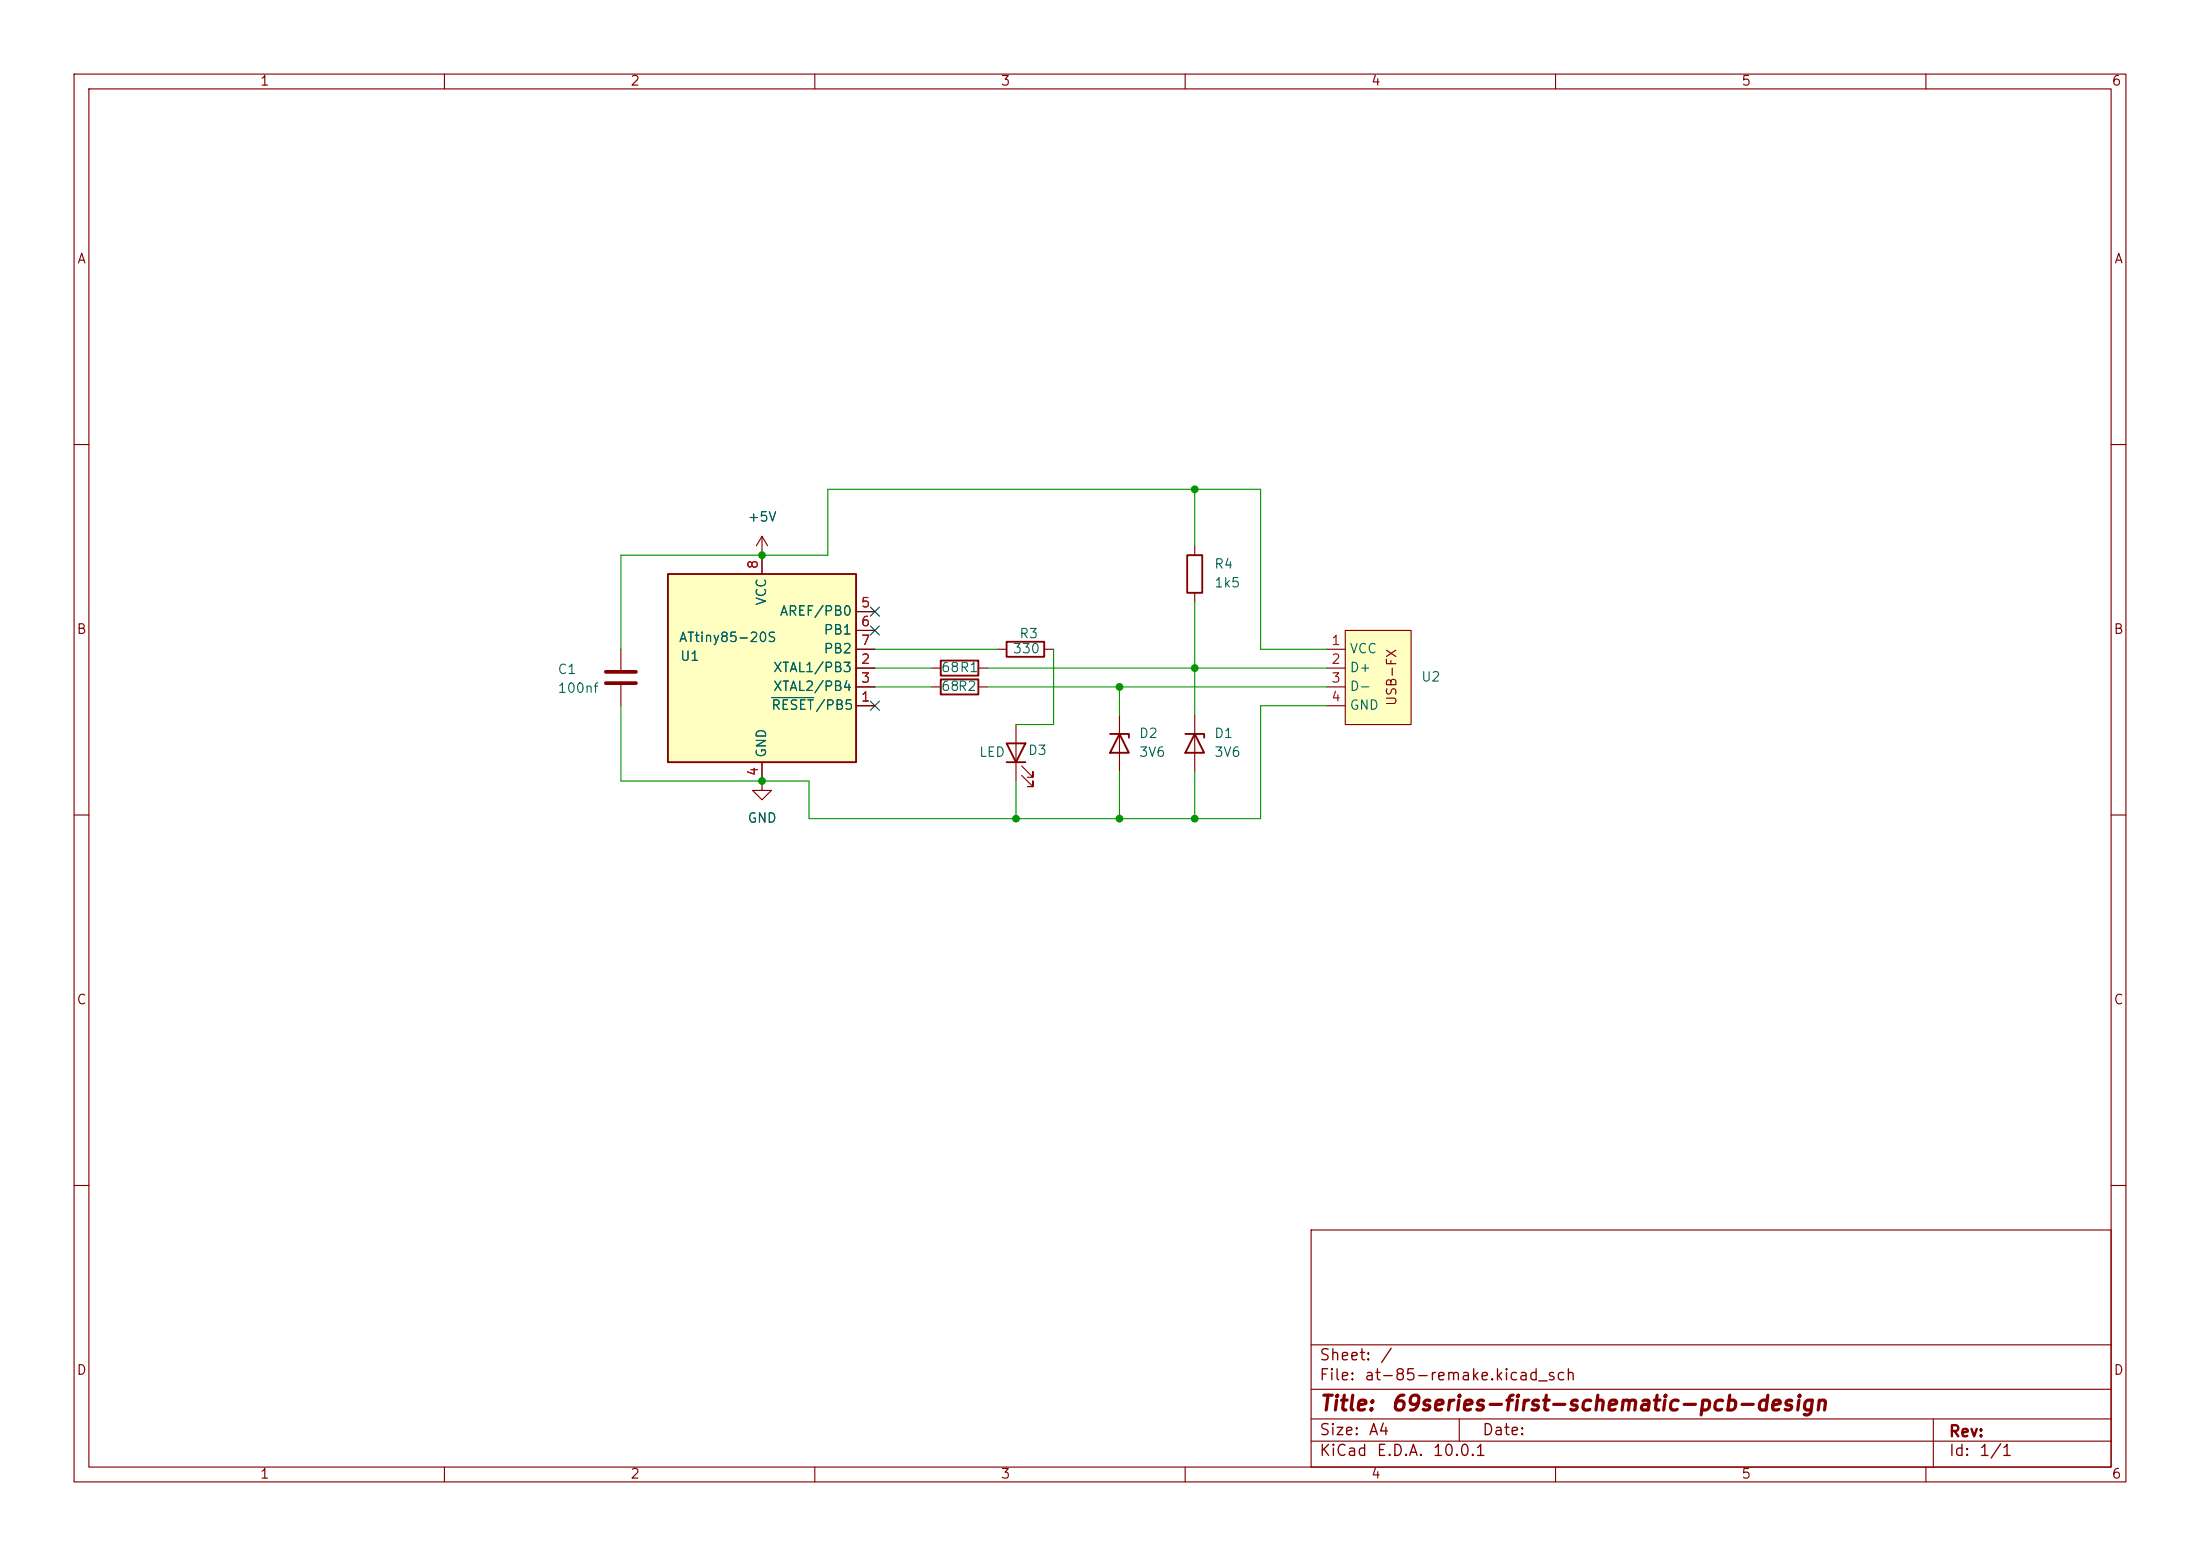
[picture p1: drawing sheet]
(kicad_sch
 (version 20260306)
 (generator "eeschema")
 (generator_version "10.0")
 (paper "A4")
 (title_block
  (title "69series-first-schematic-pcb-design"))
 (lib_symbols
  (symbol "69S:PCB-USB" (exclude_from_sim no) (in_bom yes) (on_board yes)
   (in_pos_files yes)
   (duplicate_pin_numbers_are_jumpers no)
   (property "Reference" "U" (at 0 0 0) (show_name no) (do_not_autoplace no) (effects (font (size 1.27 1.27))))
   (property "Value" "" (at 0 0 0) (show_name no) (do_not_autoplace no) (effects (font (size 1.27 1.27))))
   (property "Footprint" "" (at 0 0 0) (show_name no) (do_not_autoplace no) (hide yes) (effects (font (size 1.27 1.27))))
   (property "Datasheet" "" (at 0 0 0) (show_name no) (do_not_autoplace no) (hide yes) (effects (font (size 1.27 1.27))))
   (property "Description" "" (at 0 0 0) (show_name no) (do_not_autoplace no) (hide yes) (effects (font (size 1.27 1.27))))
   (symbol "PCB-USB_1_1"
    (rectangle (start 2.54 6.35) (end 11.43 -6.35) (stroke (width 0) (type solid)) (fill (type background)))
    (text "USB-FX" (at 8.89 0 900) (effects (font (size 1.27 1.27))))
    (pin input line (at 0 3.81 0) (length 2.54) (name "VCC" (effects (font (size 1.27 1.27)))) (number "1" (effects (font (size 1.27 1.27)))))
    (pin bidirectional line (at 0 1.27 0) (length 2.54) (name "D+" (effects (font (size 1.27 1.27)))) (number "2" (effects (font (size 1.27 1.27)))))
    (pin bidirectional line (at 0 -1.27 0) (length 2.54) (name "D-" (effects (font (size 1.27 1.27)))) (number "3" (effects (font (size 1.27 1.27)))))
    (pin input line (at 0 -3.81 0) (length 2.54) (name "GND" (effects (font (size 1.27 1.27)))) (number "4" (effects (font (size 1.27 1.27))))))
   (embedded_fonts no))
  (symbol "Device:C"
   (pin_numbers (hide yes))
   (pin_names
    (offset 0.254)) (exclude_from_sim no) (in_bom yes) (on_board yes)
   (in_pos_files yes)
   (duplicate_pin_numbers_are_jumpers no)
   (property "Reference" "C" (at 0.635 2.54 0) (show_name no) (do_not_autoplace no) (effects (font (size 1.27 1.27)) (justify left)))
   (property "Value" "C" (at 0.635 -2.54 0) (show_name no) (do_not_autoplace no) (effects (font (size 1.27 1.27)) (justify left)))
   (property "Footprint" "" (at 0.9652 -3.81 0) (show_name no) (do_not_autoplace no) (hide yes) (effects (font (size 1.27 1.27))))
   (property "Datasheet" "" (at 0 0 0) (show_name no) (do_not_autoplace no) (hide yes) (effects (font (size 1.27 1.27))))
   (property "Description" "Unpolarized capacitor" (at 0 0 0) (show_name no) (do_not_autoplace no) (hide yes) (effects (font (size 1.27 1.27))))
   (symbol "C_0_1"
    (polyline (pts (xy -2.032 0.762) (xy 2.032 0.762)) (stroke (width 0.508) (type default)) (fill (type none)))
    (polyline (pts (xy -2.032 -0.762) (xy 2.032 -0.762)) (stroke (width 0.508) (type default)) (fill (type none))))
   (symbol "C_1_1"
    (pin passive line (at 0 3.81 270) (length 2.794) (name "" (effects (font (size 1.27 1.27)))) (number "1" (effects (font (size 1.27 1.27)))))
    (pin passive line (at 0 -3.81 90) (length 2.794) (name "" (effects (font (size 1.27 1.27)))) (number "2" (effects (font (size 1.27 1.27))))))
   (embedded_fonts no))
  (symbol "Device:D_Zener"
   (pin_numbers (hide yes))
   (pin_names
    (offset 1.016) (hide yes)) (exclude_from_sim no) (in_bom yes) (on_board yes)
   (in_pos_files yes)
   (duplicate_pin_numbers_are_jumpers no)
   (property "Reference" "D" (at 0 2.54 0) (show_name no) (do_not_autoplace no) (effects (font (size 1.27 1.27))))
   (property "Value" "D_Zener" (at 0 -2.54 0) (show_name no) (do_not_autoplace no) (effects (font (size 1.27 1.27))))
   (property "Footprint" "" (at 0 0 0) (show_name no) (do_not_autoplace no) (hide yes) (effects (font (size 1.27 1.27))))
   (property "Datasheet" "" (at 0 0 0) (show_name no) (do_not_autoplace no) (hide yes) (effects (font (size 1.27 1.27))))
   (property "Description" "Zener diode" (at 0 0 0) (show_name no) (do_not_autoplace no) (hide yes) (effects (font (size 1.27 1.27))))
   (symbol "D_Zener_0_1"
    (polyline (pts (xy -1.27 -1.27) (xy -1.27 1.27) (xy -0.762 1.27)) (stroke (width 0.254) (type default)) (fill (type none)))
    (polyline (pts (xy 1.27 0) (xy -1.27 0)) (stroke (width 0) (type default)) (fill (type none)))
    (polyline (pts (xy 1.27 -1.27) (xy 1.27 1.27) (xy -1.27 0) (xy 1.27 -1.27)) (stroke (width 0.254) (type default)) (fill (type none))))
   (symbol "D_Zener_1_1"
    (pin passive line (at -3.81 0 0) (length 2.54) (name "K" (effects (font (size 1.27 1.27)))) (number "1" (effects (font (size 1.27 1.27)))))
    (pin passive line (at 3.81 0 180) (length 2.54) (name "A" (effects (font (size 1.27 1.27)))) (number "2" (effects (font (size 1.27 1.27))))))
   (embedded_fonts no))
  (symbol "Device:LED"
   (pin_numbers (hide yes))
   (pin_names
    (offset 1.016) (hide yes)) (exclude_from_sim no) (in_bom yes) (on_board yes)
   (in_pos_files yes)
   (duplicate_pin_numbers_are_jumpers no)
   (property "Reference" "D" (at 0 2.54 0) (show_name no) (do_not_autoplace no) (effects (font (size 1.27 1.27))))
   (property "Value" "LED" (at 0 -2.54 0) (show_name no) (do_not_autoplace no) (effects (font (size 1.27 1.27))))
   (property "Footprint" "" (at 0 0 0) (show_name no) (do_not_autoplace no) (hide yes) (effects (font (size 1.27 1.27))))
   (property "Datasheet" "" (at 0 0 0) (show_name no) (do_not_autoplace no) (hide yes) (effects (font (size 1.27 1.27))))
   (property "Description" "Light emitting diode" (at 0 0 0) (show_name no) (do_not_autoplace no) (hide yes) (effects (font (size 1.27 1.27))))
   (property "Sim.Pins" "1=K 2=A" (at 0 0 0) (show_name no) (do_not_autoplace no) (hide yes) (effects (font (size 1.27 1.27))))
   (symbol "LED_0_1"
    (polyline (pts (xy -3.048 -0.762) (xy -4.572 -2.286) (xy -3.81 -2.286) (xy -4.572 -2.286) (xy -4.572 -1.524)) (stroke (width 0) (type default)) (fill (type none)))
    (polyline (pts (xy -1.778 -0.762) (xy -3.302 -2.286) (xy -2.54 -2.286) (xy -3.302 -2.286) (xy -3.302 -1.524)) (stroke (width 0) (type default)) (fill (type none)))
    (polyline (pts (xy -1.27 0) (xy 1.27 0)) (stroke (width 0) (type default)) (fill (type none)))
    (polyline (pts (xy -1.27 -1.27) (xy -1.27 1.27)) (stroke (width 0.254) (type default)) (fill (type none)))
    (polyline (pts (xy 1.27 -1.27) (xy 1.27 1.27) (xy -1.27 0) (xy 1.27 -1.27)) (stroke (width 0.254) (type default)) (fill (type none))))
   (symbol "LED_1_1"
    (pin passive line (at -3.81 0 0) (length 2.54) (name "K" (effects (font (size 1.27 1.27)))) (number "1" (effects (font (size 1.27 1.27)))))
    (pin passive line (at 3.81 0 180) (length 2.54) (name "A" (effects (font (size 1.27 1.27)))) (number "2" (effects (font (size 1.27 1.27))))))
   (embedded_fonts no))
  (symbol "Device:R"
   (pin_numbers (hide yes))
   (pin_names
    (offset 0)) (exclude_from_sim no) (in_bom yes) (on_board yes)
   (in_pos_files yes)
   (duplicate_pin_numbers_are_jumpers no)
   (property "Reference" "R" (at 2.032 0 90) (show_name no) (do_not_autoplace no) (effects (font (size 1.27 1.27))))
   (property "Value" "R" (at 0 0 90) (show_name no) (do_not_autoplace no) (effects (font (size 1.27 1.27))))
   (property "Footprint" "" (at -1.778 0 90) (show_name no) (do_not_autoplace no) (hide yes) (effects (font (size 1.27 1.27))))
   (property "Datasheet" "" (at 0 0 0) (show_name no) (do_not_autoplace no) (hide yes) (effects (font (size 1.27 1.27))))
   (property "Description" "Resistor" (at 0 0 0) (show_name no) (do_not_autoplace no) (hide yes) (effects (font (size 1.27 1.27))))
   (symbol "R_0_1"
    (rectangle (start -1.016 -2.54) (end 1.016 2.54) (stroke (width 0.254) (type default)) (fill (type none))))
   (symbol "R_1_1"
    (pin passive line (at 0 3.81 270) (length 1.27) (name "" (effects (font (size 1.27 1.27)))) (number "1" (effects (font (size 1.27 1.27)))))
    (pin passive line (at 0 -3.81 90) (length 1.27) (name "" (effects (font (size 1.27 1.27)))) (number "2" (effects (font (size 1.27 1.27))))))
   (embedded_fonts no))
  (symbol "MCU_Microchip_ATtiny:ATtiny85-20S" (exclude_from_sim no) (in_bom yes) (on_board yes)
   (in_pos_files yes)
   (duplicate_pin_numbers_are_jumpers no)
   (property "Reference" "U" (at -12.7 13.97 0) (show_name no) (do_not_autoplace no) (effects (font (size 1.27 1.27)) (justify left bottom)))
   (property "Value" "ATtiny85-20S" (at 2.54 -13.97 0) (show_name no) (do_not_autoplace no) (effects (font (size 1.27 1.27)) (justify left top)))
   (property "Footprint" "Package_SO:SOIC-8_5.3x5.3mm_P1.27mm" (at 0 0 0) (show_name no) (do_not_autoplace no) (hide yes) (effects (font (size 1.27 1.27)
    (italic yes))))
   (property "Datasheet" "http://ww1.microchip.com/downloads/en/DeviceDoc/atmel-2586-avr-8-bit-microcontroller-attiny25-attiny45-attiny85_datasheet.pdf" (at 0 0 0) (show_name no) (do_not_autoplace no) (hide yes) (effects (font (size 1.27 1.27))))
   (property "Description" "20MHz, 8kB Flash, 512B SRAM, 512B EEPROM, debugWIRE, SOIC-8" (at 0 0 0) (show_name no) (do_not_autoplace no) (hide yes) (effects (font (size 1.27 1.27))))
   (symbol "ATtiny85-20S_0_1"
    (rectangle (start -12.7 -12.7) (end 12.7 12.7) (stroke (width 0.254) (type default)) (fill (type background))))
   (symbol "ATtiny85-20S_1_1"
    (pin bidirectional line (at 15.24 -5.08 180) (length 2.54) (name "~{RESET}/PB5" (effects (font (size 1.27 1.27)))) (number "1" (effects (font (size 1.27 1.27)))))
    (pin bidirectional line (at 15.24 0 180) (length 2.54) (name "XTAL1/PB3" (effects (font (size 1.27 1.27)))) (number "2" (effects (font (size 1.27 1.27)))))
    (pin bidirectional line (at 15.24 -2.54 180) (length 2.54) (name "XTAL2/PB4" (effects (font (size 1.27 1.27)))) (number "3" (effects (font (size 1.27 1.27)))))
    (pin power_in line (at 0 -15.24 90) (length 2.54) (name "GND" (effects (font (size 1.27 1.27)))) (number "4" (effects (font (size 1.27 1.27)))))
    (pin bidirectional line (at 15.24 7.62 180) (length 2.54) (name "AREF/PB0" (effects (font (size 1.27 1.27)))) (number "5" (effects (font (size 1.27 1.27)))))
    (pin bidirectional line (at 15.24 5.08 180) (length 2.54) (name "PB1" (effects (font (size 1.27 1.27)))) (number "6" (effects (font (size 1.27 1.27)))))
    (pin bidirectional line (at 15.24 2.54 180) (length 2.54) (name "PB2" (effects (font (size 1.27 1.27)))) (number "7" (effects (font (size 1.27 1.27)))))
    (pin power_in line (at 0 15.24 270) (length 2.54) (name "VCC" (effects (font (size 1.27 1.27)))) (number "8" (effects (font (size 1.27 1.27))))))
   (embedded_fonts no))
  (symbol "power:+5V"
   (power global)
   (pin_numbers (hide yes))
   (pin_names
    (offset 0) (hide yes)) (exclude_from_sim no) (in_bom yes) (on_board yes)
   (in_pos_files yes)
   (duplicate_pin_numbers_are_jumpers no)
   (property "Reference" "#PWR" (at 0 -3.81 0) (show_name no) (do_not_autoplace no) (hide yes) (effects (font (size 1.27 1.27))))
   (property "Value" "+5V" (at 0 3.556 0) (show_name no) (do_not_autoplace no) (effects (font (size 1.27 1.27))))
   (property "Footprint" "" (at 0 0 0) (show_name no) (do_not_autoplace no) (hide yes) (effects (font (size 1.27 1.27))))
   (property "Datasheet" "" (at 0 0 0) (show_name no) (do_not_autoplace no) (hide yes) (effects (font (size 1.27 1.27))))
   (property "Description" "Power symbol creates a global label with name \"+5V\"" (at 0 0 0) (show_name no) (do_not_autoplace no) (hide yes) (effects (font (size 1.27 1.27))))
   (symbol "+5V_0_1"
    (polyline (pts (xy -0.762 1.27) (xy 0 2.54)) (stroke (width 0) (type default)) (fill (type none)))
    (polyline (pts (xy 0 2.54) (xy 0.762 1.27)) (stroke (width 0) (type default)) (fill (type none)))
    (polyline (pts (xy 0 0) (xy 0 2.54)) (stroke (width 0) (type default)) (fill (type none))))
   (symbol "+5V_1_1"
    (pin power_in line (at 0 0 90) (length 0) (name "" (effects (font (size 1.27 1.27)))) (number "1" (effects (font (size 1.27 1.27))))))
   (embedded_fonts no))
  (symbol "power:GND"
   (power global)
   (pin_numbers (hide yes))
   (pin_names
    (offset 0) (hide yes)) (exclude_from_sim no) (in_bom yes) (on_board yes)
   (in_pos_files yes)
   (duplicate_pin_numbers_are_jumpers no)
   (property "Reference" "#PWR" (at 0 -6.35 0) (show_name no) (do_not_autoplace no) (hide yes) (effects (font (size 1.27 1.27))))
   (property "Value" "GND" (at 0 -3.81 0) (show_name no) (do_not_autoplace no) (effects (font (size 1.27 1.27))))
   (property "Footprint" "" (at 0 0 0) (show_name no) (do_not_autoplace no) (hide yes) (effects (font (size 1.27 1.27))))
   (property "Datasheet" "" (at 0 0 0) (show_name no) (do_not_autoplace no) (hide yes) (effects (font (size 1.27 1.27))))
   (property "Description" "Power symbol creates a global label with name \"GND\" , ground" (at 0 0 0) (show_name no) (do_not_autoplace no) (hide yes) (effects (font (size 1.27 1.27))))
   (symbol "GND_0_1"
    (polyline (pts (xy 0 0) (xy 0 -1.27) (xy 1.27 -1.27) (xy 0 -2.54) (xy -1.27 -1.27) (xy 0 -1.27)) (stroke (width 0) (type default)) (fill (type none))))
   (symbol "GND_1_1"
    (pin power_in line (at 0 0 270) (length 0) (name "" (effects (font (size 1.27 1.27)))) (number "1" (effects (font (size 1.27 1.27))))))
   (embedded_fonts no)))
 (junction
  (at 137.16 110.49)
  (diameter 0)
  (color 0 0 0 0))
 (junction
  (at 151.13 92.71)
  (diameter 0)
  (color 0 0 0 0))
 (junction
  (at 102.87 105.41)
  (diameter 0)
  (color 0 0 0 0))
 (junction
  (at 161.29 66.04)
  (diameter 0)
  (color 0 0 0 0))
 (junction
  (at 102.87 74.93)
  (diameter 0)
  (color 0 0 0 0))
 (junction
  (at 161.29 110.49)
  (diameter 0)
  (color 0 0 0 0))
 (junction
  (at 161.29 90.17)
  (diameter 0)
  (color 0 0 0 0))
 (junction
  (at 151.13 110.49)
  (diameter 0)
  (color 0 0 0 0))
 (no_connect
  (at 118.11 85.09))
 (no_connect
  (at 118.11 82.55))
 (no_connect
  (at 118.11 95.25))
 (wire
  (pts (xy 161.29 90.17) (xy 179.07 90.17))
  (stroke (width 0) (type default)))
 (wire
  (pts (xy 161.29 81.28) (xy 161.29 90.17))
  (stroke (width 0) (type default)))
 (wire
  (pts (xy 151.13 110.49) (xy 161.29 110.49))
  (stroke (width 0) (type default)))
 (wire
  (pts (xy 170.18 95.25) (xy 170.18 110.49))
  (stroke (width 0) (type default)))
 (wire
  (pts (xy 118.11 92.71) (xy 125.73 92.71))
  (stroke (width 0) (type default)))
 (wire
  (pts (xy 161.29 90.17) (xy 161.29 96.52))
  (stroke (width 0) (type default)))
 (wire
  (pts (xy 142.24 87.63) (xy 142.24 97.79))
  (stroke (width 0) (type default)))
 (wire
  (pts (xy 151.13 104.14) (xy 151.13 110.49))
  (stroke (width 0) (type default)))
 (wire
  (pts (xy 179.07 95.25) (xy 170.18 95.25))
  (stroke (width 0) (type default)))
 (wire
  (pts (xy 109.22 105.41) (xy 102.87 105.41))
  (stroke (width 0) (type default)))
 (wire
  (pts (xy 161.29 104.14) (xy 161.29 110.49))
  (stroke (width 0) (type default)))
 (wire
  (pts (xy 111.76 74.93) (xy 111.76 66.04))
  (stroke (width 0) (type default)))
 (wire
  (pts (xy 118.11 87.63) (xy 134.62 87.63))
  (stroke (width 0) (type default)))
 (wire
  (pts (xy 161.29 66.04) (xy 161.29 73.66))
  (stroke (width 0) (type default)))
 (wire
  (pts (xy 83.82 105.41) (xy 102.87 105.41))
  (stroke (width 0) (type default)))
 (wire
  (pts (xy 109.22 110.49) (xy 137.16 110.49))
  (stroke (width 0) (type default)))
 (wire
  (pts (xy 109.22 110.49) (xy 109.22 105.41))
  (stroke (width 0) (type default)))
 (wire
  (pts (xy 170.18 110.49) (xy 161.29 110.49))
  (stroke (width 0) (type default)))
 (wire
  (pts (xy 142.24 97.79) (xy 137.16 97.79))
  (stroke (width 0) (type default)))
 (wire
  (pts (xy 151.13 92.71) (xy 151.13 96.52))
  (stroke (width 0) (type default)))
 (wire
  (pts (xy 102.87 74.93) (xy 111.76 74.93))
  (stroke (width 0) (type default)))
 (wire
  (pts (xy 133.35 92.71) (xy 151.13 92.71))
  (stroke (width 0) (type default)))
 (wire
  (pts (xy 179.07 87.63) (xy 170.18 87.63))
  (stroke (width 0) (type default)))
 (wire
  (pts (xy 151.13 92.71) (xy 179.07 92.71))
  (stroke (width 0) (type default)))
 (wire
  (pts (xy 83.82 87.63) (xy 83.82 74.93))
  (stroke (width 0) (type default)))
 (wire
  (pts (xy 137.16 105.41) (xy 137.16 110.49))
  (stroke (width 0) (type default)))
 (wire
  (pts (xy 111.76 66.04) (xy 161.29 66.04))
  (stroke (width 0) (type default)))
 (wire
  (pts (xy 83.82 95.25) (xy 83.82 105.41))
  (stroke (width 0) (type default)))
 (wire
  (pts (xy 137.16 110.49) (xy 151.13 110.49))
  (stroke (width 0) (type default)))
 (wire
  (pts (xy 133.35 90.17) (xy 161.29 90.17))
  (stroke (width 0) (type default)))
 (wire
  (pts (xy 83.82 74.93) (xy 102.87 74.93))
  (stroke (width 0) (type default)))
 (wire
  (pts (xy 170.18 66.04) (xy 161.29 66.04))
  (stroke (width 0) (type default)))
 (wire
  (pts (xy 118.11 90.17) (xy 125.73 90.17))
  (stroke (width 0) (type default)))
 (wire
  (pts (xy 170.18 87.63) (xy 170.18 66.04))
  (stroke (width 0) (type default)))
 (symbol
  (lib_id "69S:PCB-USB")
  (at 179.07 91.44 0)
  (unit 1)
  (body_style 1)
  (exclude_from_sim no)
  (in_bom yes)
  (on_board yes)
  (in_pos_files yes)
  (dnp no)
  (fields_autoplaced yes)
  (property "Reference" "U2" (at 191.77 91.4399 0) (show_name no) (do_not_autoplace no) (effects (font (size 1.27 1.27)) (justify left)))
  (property "Value" "" (at 179.07 91.44 0) (show_name no) (do_not_autoplace no) (effects (font (size 1.27 1.27))))
  (property "Footprint" "S69S:USB-FX" (at 179.07 91.44 0) (hide yes) (show_name no) (do_not_autoplace no) (effects (font (size 1.27 1.27))))
  (property "Datasheet" "" (at 179.07 91.44 0) (hide yes) (show_name no) (do_not_autoplace no) (effects (font (size 1.27 1.27))))
  (property "Description" "" (at 179.07 91.44 0) (hide yes) (show_name no) (do_not_autoplace no) (effects (font (size 1.27 1.27))))
  (pin "1")
  (pin "2")
  (pin "3")
  (pin "4"))
 (symbol
  (lib_id "Device:D_Zener")
  (at 151.13 100.33 270)
  (unit 1)
  (body_style 1)
  (exclude_from_sim no)
  (in_bom yes)
  (on_board yes)
  (in_pos_files yes)
  (dnp no)
  (fields_autoplaced yes)
  (property "Reference" "D2" (at 153.67 99.0599 90) (show_name no) (do_not_autoplace no) (effects (font (size 1.27 1.27)) (justify left)))
  (property "Value" "3V6" (at 153.67 101.5999 90) (show_name no) (do_not_autoplace no) (effects (font (size 1.27 1.27)) (justify left)))
  (property "Footprint" "Diode_SMD:D_SOD-123" (at 151.13 100.33 0) (hide yes) (show_name no) (do_not_autoplace no) (effects (font (size 1.27 1.27))))
  (property "Datasheet" "" (at 151.13 100.33 0) (hide yes) (show_name no) (do_not_autoplace no) (effects (font (size 1.27 1.27))))
  (property "Description" "Zener diode" (at 151.13 100.33 0) (hide yes) (show_name no) (do_not_autoplace no) (effects (font (size 1.27 1.27))))
  (pin "2")
  (pin "1"))
 (symbol
  (lib_id "power:GND")
  (at 102.87 105.41 0)
  (unit 1)
  (body_style 1)
  (exclude_from_sim no)
  (in_bom yes)
  (on_board yes)
  (in_pos_files yes)
  (dnp no)
  (fields_autoplaced yes)
  (property "Reference" "#PWR02" (at 102.87 111.76 0) (hide yes) (show_name no) (do_not_autoplace no) (effects (font (size 1.27 1.27))))
  (property "Value" "GND" (at 102.87 110.49 0) (show_name no) (do_not_autoplace no) (effects (font (size 1.27 1.27))))
  (property "Footprint" "" (at 102.87 105.41 0) (hide yes) (show_name no) (do_not_autoplace no) (effects (font (size 1.27 1.27))))
  (property "Datasheet" "" (at 102.87 105.41 0) (hide yes) (show_name no) (do_not_autoplace no) (effects (font (size 1.27 1.27))))
  (property "Description" "Power symbol creates a global label with name \"GND\" , ground" (at 102.87 105.41 0) (hide yes) (show_name no) (do_not_autoplace no) (effects (font (size 1.27 1.27))))
  (pin "1"))
 (symbol
  (lib_id "power:+5V")
  (at 102.87 74.93 0)
  (unit 1)
  (body_style 1)
  (exclude_from_sim no)
  (in_bom yes)
  (on_board yes)
  (in_pos_files yes)
  (dnp no)
  (fields_autoplaced yes)
  (property "Reference" "#PWR01" (at 102.87 78.74 0) (hide yes) (show_name no) (do_not_autoplace no) (effects (font (size 1.27 1.27))))
  (property "Value" "+5V" (at 102.87 69.85 0) (show_name no) (do_not_autoplace no) (effects (font (size 1.27 1.27))))
  (property "Footprint" "" (at 102.87 74.93 0) (hide yes) (show_name no) (do_not_autoplace no) (effects (font (size 1.27 1.27))))
  (property "Datasheet" "" (at 102.87 74.93 0) (hide yes) (show_name no) (do_not_autoplace no) (effects (font (size 1.27 1.27))))
  (property "Description" "Power symbol creates a global label with name \"+5V\"" (at 102.87 74.93 0) (hide yes) (show_name no) (do_not_autoplace no) (effects (font (size 1.27 1.27))))
  (pin "1"))
 (symbol
  (lib_id "Device:R")
  (at 138.43 87.63 90)
  (unit 1)
  (body_style 1)
  (exclude_from_sim no)
  (in_bom yes)
  (on_board yes)
  (in_pos_files yes)
  (dnp no)
  (property "Reference" "R3" (at 140.208 85.598 90) (show_name no) (do_not_autoplace no) (effects (font (size 1.27 1.27)) (justify left)))
  (property "Value" "330" (at 140.462 87.63 90) (show_name no) (do_not_autoplace no) (effects (font (size 1.27 1.27)) (justify left)))
  (property "Footprint" "Resistor_SMD:R_0805_2012Metric" (at 138.43 89.408 90) (hide yes) (show_name no) (do_not_autoplace no) (effects (font (size 1.27 1.27))))
  (property "Datasheet" "" (at 138.43 87.63 0) (hide yes) (show_name no) (do_not_autoplace no) (effects (font (size 1.27 1.27))))
  (property "Description" "Resistor" (at 138.43 87.63 0) (hide yes) (show_name no) (do_not_autoplace no) (effects (font (size 1.27 1.27))))
  (pin "1")
  (pin "2"))
 (symbol
  (lib_id "Device:R")
  (at 129.54 90.17 90)
  (unit 1)
  (body_style 1)
  (exclude_from_sim no)
  (in_bom yes)
  (on_board yes)
  (in_pos_files yes)
  (dnp no)
  (property "Reference" "R1" (at 130.81 90.17 90) (show_name no) (do_not_autoplace no) (effects (font (size 1.27 1.27))))
  (property "Value" "68" (at 128.27 90.17 90) (show_name no) (do_not_autoplace no) (effects (font (size 1.27 1.27))))
  (property "Footprint" "Resistor_SMD:R_0805_2012Metric" (at 129.54 91.948 90) (hide yes) (show_name no) (do_not_autoplace no) (effects (font (size 1.27 1.27))))
  (property "Datasheet" "" (at 129.54 90.17 0) (hide yes) (show_name no) (do_not_autoplace no) (effects (font (size 1.27 1.27))))
  (property "Description" "Resistor" (at 129.54 90.17 0) (hide yes) (show_name no) (do_not_autoplace no) (effects (font (size 1.27 1.27))))
  (pin "1")
  (pin "2"))
 (symbol
  (lib_id "Device:C")
  (at 83.82 91.44 0)
  (unit 1)
  (body_style 1)
  (exclude_from_sim no)
  (in_bom yes)
  (on_board yes)
  (in_pos_files yes)
  (dnp no)
  (property "Reference" "C1" (at 75.184 90.424 0) (show_name no) (do_not_autoplace no) (effects (font (size 1.27 1.27)) (justify left)))
  (property "Value" "100nf" (at 75.184 92.964 0) (show_name no) (do_not_autoplace no) (effects (font (size 1.27 1.27)) (justify left)))
  (property "Footprint" "Capacitor_SMD:C_1206_3216Metric_Pad1.33x1.80mm_HandSolder" (at 84.7852 95.25 0) (hide yes) (show_name no) (do_not_autoplace no) (effects (font (size 1.27 1.27))))
  (property "Datasheet" "" (at 83.82 91.44 0) (hide yes) (show_name no) (do_not_autoplace no) (effects (font (size 1.27 1.27))))
  (property "Description" "Unpolarized capacitor" (at 83.82 91.44 0) (hide yes) (show_name no) (do_not_autoplace no) (effects (font (size 1.27 1.27))))
  (pin "1")
  (pin "2"))
 (symbol
  (lib_id "Device:R")
  (at 161.29 77.47 0)
  (unit 1)
  (body_style 1)
  (exclude_from_sim no)
  (in_bom yes)
  (on_board yes)
  (in_pos_files yes)
  (dnp no)
  (fields_autoplaced yes)
  (property "Reference" "R4" (at 163.83 76.1999 0) (show_name no) (do_not_autoplace no) (effects (font (size 1.27 1.27)) (justify left)))
  (property "Value" "1k5" (at 163.83 78.7399 0) (show_name no) (do_not_autoplace no) (effects (font (size 1.27 1.27)) (justify left)))
  (property "Footprint" "Resistor_SMD:R_0805_2012Metric" (at 159.512 77.47 90) (hide yes) (show_name no) (do_not_autoplace no) (effects (font (size 1.27 1.27))))
  (property "Datasheet" "" (at 161.29 77.47 0) (hide yes) (show_name no) (do_not_autoplace no) (effects (font (size 1.27 1.27))))
  (property "Description" "Resistor" (at 161.29 77.47 0) (hide yes) (show_name no) (do_not_autoplace no) (effects (font (size 1.27 1.27))))
  (pin "1")
  (pin "2"))
 (symbol
  (lib_id "Device:LED")
  (at 137.16 101.6 90)
  (unit 1)
  (body_style 1)
  (exclude_from_sim no)
  (in_bom yes)
  (on_board yes)
  (in_pos_files yes)
  (dnp no)
  (property "Reference" "D3" (at 138.684 101.346 90) (show_name no) (do_not_autoplace no) (effects (font (size 1.27 1.27)) (justify right)))
  (property "Value" "LED" (at 132.08 101.6 90) (show_name no) (do_not_autoplace no) (effects (font (size 1.27 1.27)) (justify right)))
  (property "Footprint" "LED_SMD:LED_1206_3216Metric" (at 137.16 101.6 0) (hide yes) (show_name no) (do_not_autoplace no) (effects (font (size 1.27 1.27))))
  (property "Datasheet" "" (at 137.16 101.6 0) (hide yes) (show_name no) (do_not_autoplace no) (effects (font (size 1.27 1.27))))
  (property "Description" "Light emitting diode" (at 137.16 101.6 0) (hide yes) (show_name no) (do_not_autoplace no) (effects (font (size 1.27 1.27))))
  (property "Sim.Pins" "1=K 2=A" (at 137.16 101.6 0) (hide yes) (show_name no) (do_not_autoplace no) (effects (font (size 1.27 1.27))))
  (pin "1")
  (pin "2"))
 (symbol
  (lib_id "Device:R")
  (at 129.54 92.71 90)
  (unit 1)
  (body_style 1)
  (exclude_from_sim no)
  (in_bom yes)
  (on_board yes)
  (in_pos_files yes)
  (dnp no)
  (property "Reference" "R2" (at 130.556 92.71 90) (show_name no) (do_not_autoplace no) (effects (font (size 1.27 1.27))))
  (property "Value" "68" (at 128.27 92.71 90) (show_name no) (do_not_autoplace no) (effects (font (size 1.27 1.27))))
  (property "Footprint" "Resistor_SMD:R_0805_2012Metric" (at 129.54 94.488 90) (hide yes) (show_name no) (do_not_autoplace no) (effects (font (size 1.27 1.27))))
  (property "Datasheet" "" (at 129.54 92.71 0) (hide yes) (show_name no) (do_not_autoplace no) (effects (font (size 1.27 1.27))))
  (property "Description" "Resistor" (at 129.54 92.71 0) (hide yes) (show_name no) (do_not_autoplace no) (effects (font (size 1.27 1.27))))
  (pin "1")
  (pin "2"))
 (symbol
  (lib_id "Device:D_Zener")
  (at 161.29 100.33 270)
  (unit 1)
  (body_style 1)
  (exclude_from_sim no)
  (in_bom yes)
  (on_board yes)
  (in_pos_files yes)
  (dnp no)
  (fields_autoplaced yes)
  (property "Reference" "D1" (at 163.83 99.0599 90) (show_name no) (do_not_autoplace no) (effects (font (size 1.27 1.27)) (justify left)))
  (property "Value" "3V6" (at 163.83 101.5999 90) (show_name no) (do_not_autoplace no) (effects (font (size 1.27 1.27)) (justify left)))
  (property "Footprint" "Diode_SMD:D_SOD-123" (at 161.29 100.33 0) (hide yes) (show_name no) (do_not_autoplace no) (effects (font (size 1.27 1.27))))
  (property "Datasheet" "" (at 161.29 100.33 0) (hide yes) (show_name no) (do_not_autoplace no) (effects (font (size 1.27 1.27))))
  (property "Description" "Zener diode" (at 161.29 100.33 0) (hide yes) (show_name no) (do_not_autoplace no) (effects (font (size 1.27 1.27))))
  (pin "2")
  (pin "1"))
 (symbol
  (lib_id "MCU_Microchip_ATtiny:ATtiny85-20S")
  (at 102.87 90.17 0)
  (unit 1)
  (body_style 1)
  (exclude_from_sim no)
  (in_bom yes)
  (on_board yes)
  (in_pos_files yes)
  (dnp no)
  (property "Reference" "U1" (at 94.488 88.646 0) (show_name no) (do_not_autoplace no) (effects (font (size 1.27 1.27)) (justify right)))
  (property "Value" "ATtiny85-20S" (at 104.902 86.106 0) (show_name no) (do_not_autoplace no) (effects (font (size 1.27 1.27)) (justify right)))
  (property "Footprint" "Package_SO:SOIC-8_5.3x5.3mm_P1.27mm" (at 102.87 90.17 0) (hide yes) (show_name no) (do_not_autoplace no) (effects (font (size 1.27 1.27)
    (italic yes))))
  (property "Datasheet" "http://ww1.microchip.com/downloads/en/DeviceDoc/atmel-2586-avr-8-bit-microcontroller-attiny25-attiny45-attiny85_datasheet.pdf" (at 102.87 90.17 0) (hide yes) (show_name no) (do_not_autoplace no) (effects (font (size 1.27 1.27))))
  (property "Description" "20MHz, 8kB Flash, 512B SRAM, 512B EEPROM, debugWIRE, SOIC-8" (at 102.87 90.17 0) (hide yes) (show_name no) (do_not_autoplace no) (effects (font (size 1.27 1.27))))
  (pin "1")
  (pin "5")
  (pin "2")
  (pin "4")
  (pin "6")
  (pin "3")
  (pin "7")
  (pin "8"))
 (sheet_instances
  (path ""
   (page "1")))
 (embedded_fonts no))
